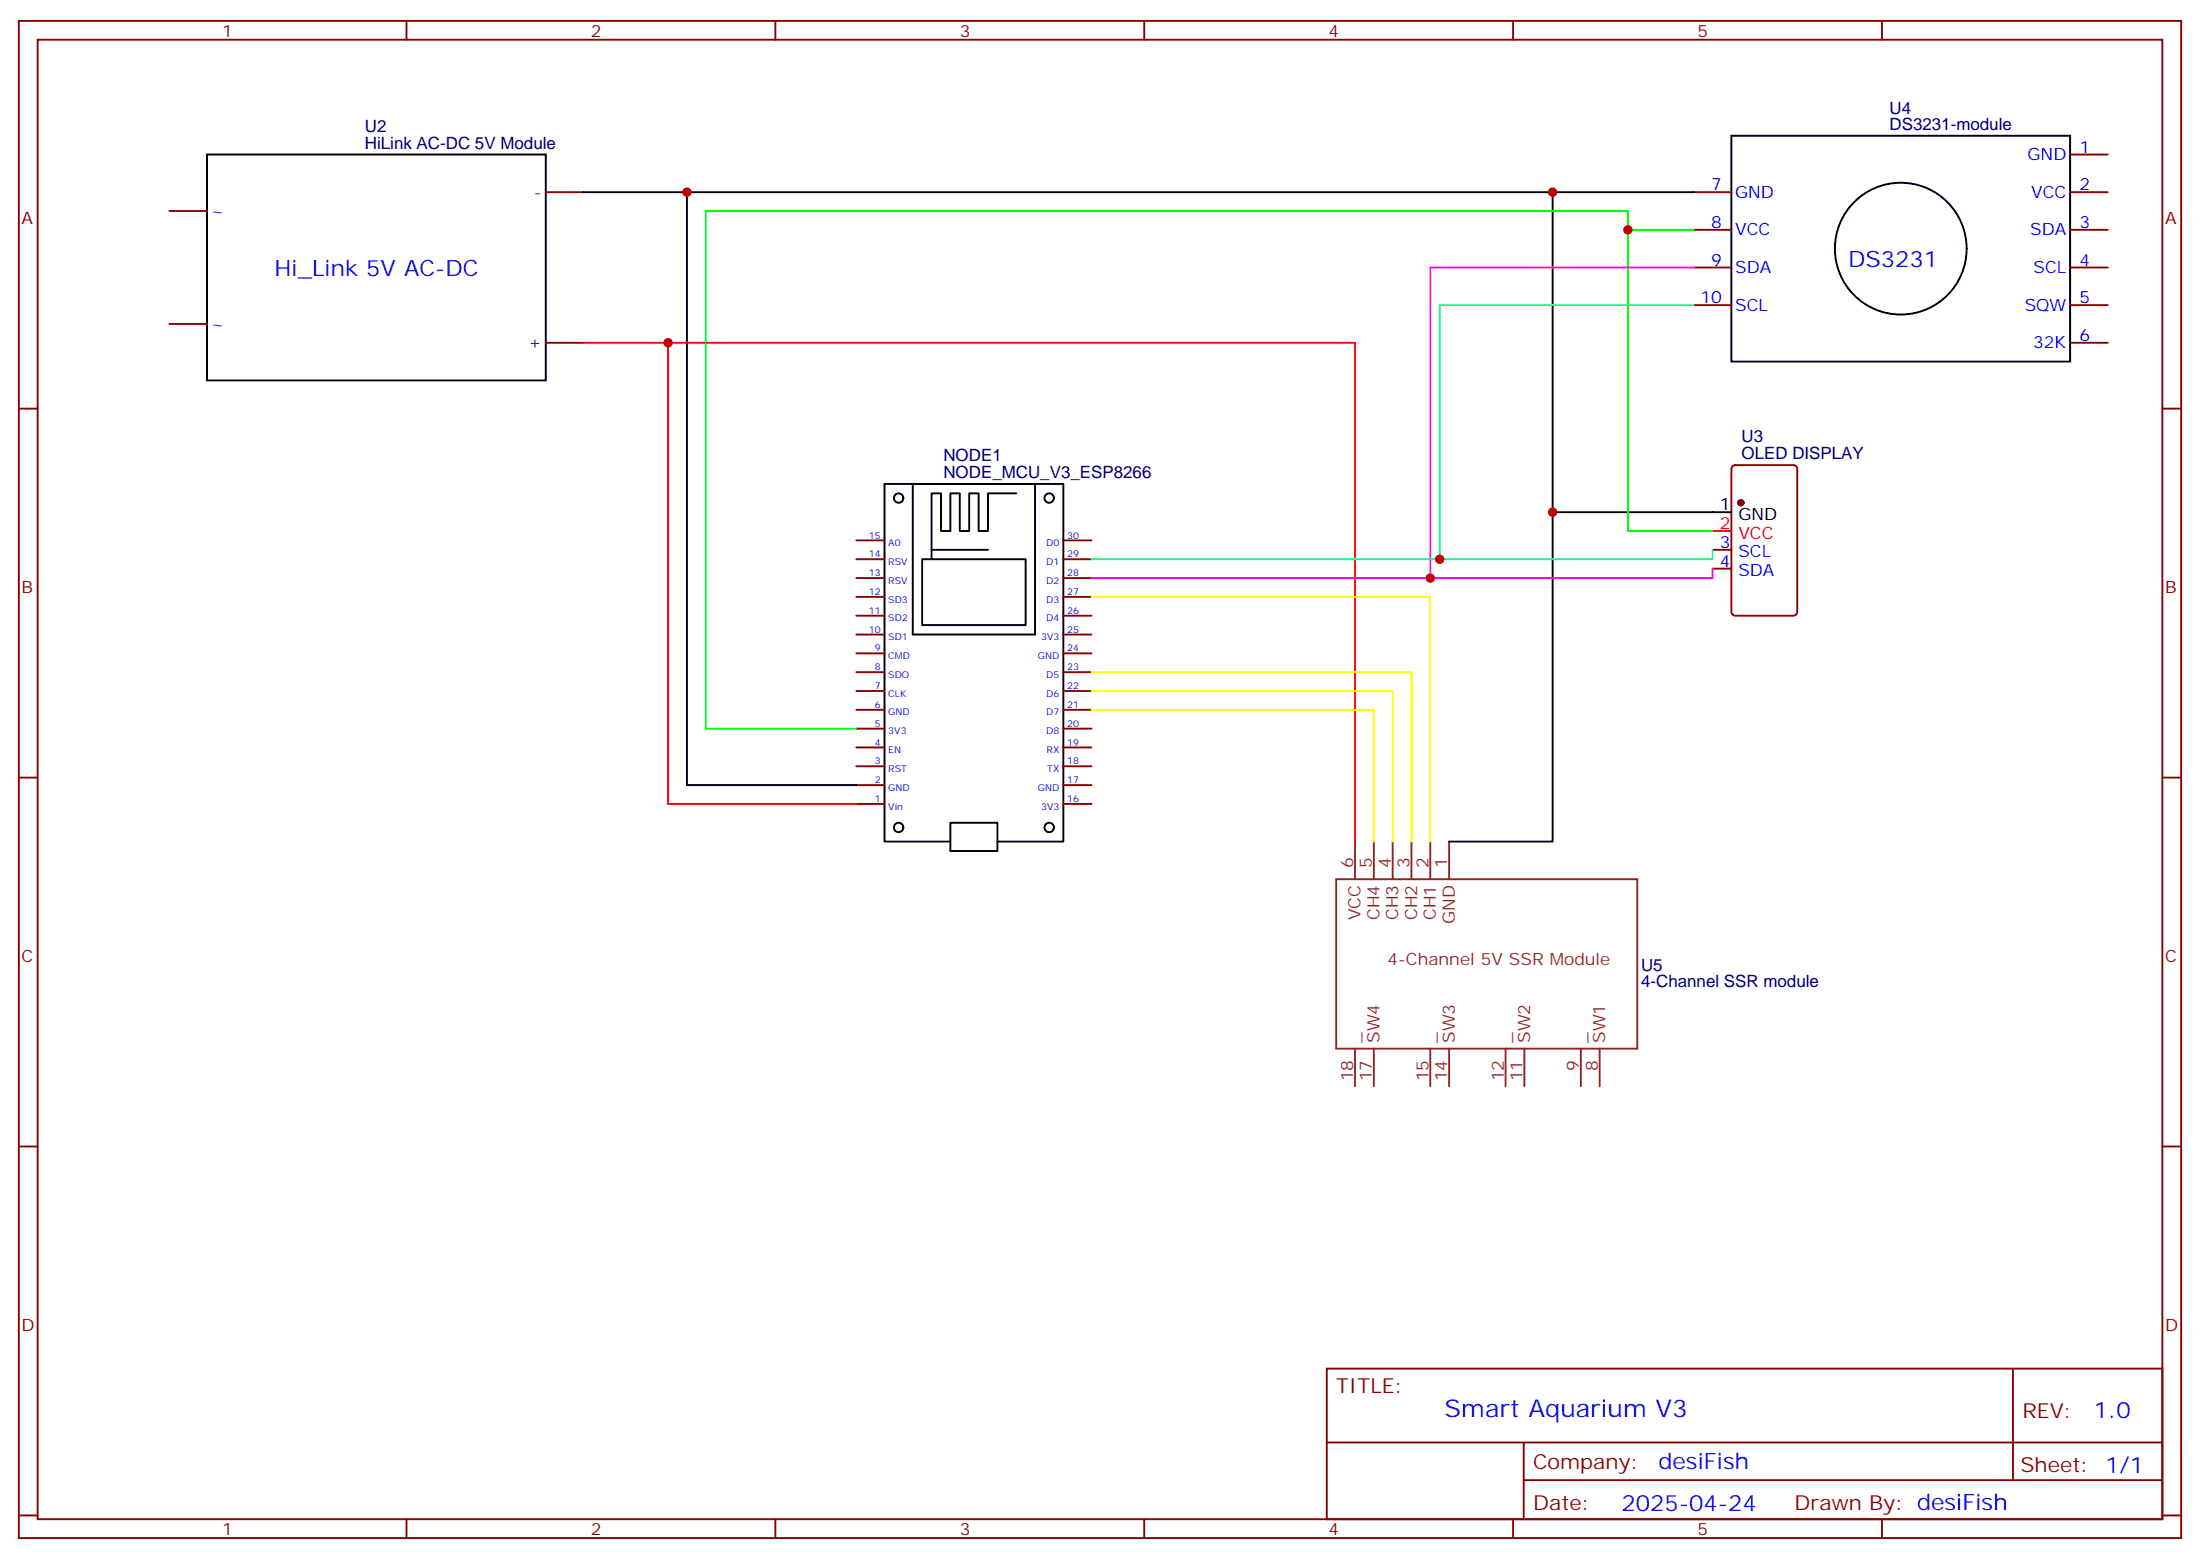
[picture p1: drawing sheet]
<svg xmlns="http://www.w3.org/2000/svg" width="412mm" height="292mm" viewBox="0 0 412 292" stroke-linecap="round" stroke-linejoin="round" font-family="sans-serif">
<g fill="none" stroke="#870000" stroke-width=".35">
<path d="M3.5 3.9h405.4v284.4h-405.4zM7.1 7.4h398.2v277.3h-398.2zM76.2 3.9v3.5M145.3 3.9v3.5M214.5 3.9v3.5M283.6 3.9v3.5M352.8 3.9v3.5M31.7 39.5h7.1M102.3 36h7.1M317.5 36h7.1M388.1 36h7M388.1 29h7"/>
<path d="M317.5 43.1h7.1M317.5 50.1h7.1M317.5 57.2h7.1M388.1 43.1h7M388.1 50.1h7M388.1 57.2h7M3.5 76.6h3.6M31.7 60.7h7.1M102.3 64.2h7.1M388.1 64.2h7M405.3 76.6h3.6M324.8 87.4l.5-.2h10.9a.71 .71 0 0 1 .7 .7v26.8a.76 .76 0 0 1-.7 .7h-10.9a.76 .76 0 0 1-.7-.7v-26.8z"/>
<path d="M160.5 101.3h5.3M160.5 104.8h5.3M160.5 108.3h5.3M160.5 111.9h5.3M160.5 115.4h5.3M160.5 118.9h5.3M199.3 101.3h5.3M199.3 104.8h5.3M199.3 108.3h5.3M199.3 111.9h5.3M199.3 115.4h5.3M199.3 118.9h5.3"/>
<path d="M321 103h3.6M321 106.6h3.6M160.5 122.4h5.3M160.5 126h5.3M160.5 129.5h5.3M160.5 133h5.3M160.5 136.6h5.3M199.3 122.4h5.3M199.3 126h5.3M199.3 129.5h5.3M199.3 133h5.3M199.3 136.6h5.3"/>
<path d="M3.5 145.7h3.6M160.5 140.1h5.3M160.5 143.6h5.3M160.5 147.1h5.3M160.5 150.7h5.3M199.3 140.1h5.3M199.3 143.6h5.3M199.3 147.1h5.3M199.3 150.7h5.3M405.3 145.7h3.6M3.5 214.9h3.6M405.3 214.9h3.6"/>
<path d="M248.7 256.5h156.6v28.2h-156.6zM377.3 256.5v20.9M248.7 270.4h156.5M285.6 277.4h119.6M285.6 270.4v14.1M3.5 284h3.6M76.2 284.7v3.6M145.3 284.7v3.6M214.5 284.7v3.6M283.6 284.7v3.6M352.8 284.7v3.6M405.3 284h3.6"/>
</g>
<g fill="none" stroke="#000" stroke-width=".35">
<path d="M38.8 29h63.5v42.3h-63.5zM109.4 36h19.4v111.1h31.7M128.8 36h188.7M291 36v60h33.6M324.6 25.4h63.5v42.4h-63.5zM171.1 90.7h22.9v28.2h-22.9zM190.5 92.5h-5.3v7h-1.8v-7h-1.7v7h-1.8v-7h-1.7v7h-1.8v-7h-1.8v10.5h10.6M291 96v61.7h-19.4M174.6 103v1.8h-1.7v12.4h19.4v-12.4h-17.7M178.2 154.2h8.8v5.3h-8.8zM178.2 157.7h-12.4v-67h33.5v67h-12.3"/>
<circle cx="356.3" cy="46.6" r="12.3"/>
<circle cx="168.5" cy="93.3" r=".88"/>
<circle cx="196.7" cy="93.3" r=".88"/>
<circle cx="168.5" cy="155.1" r=".88"/>
<circle cx="196.7" cy="155.1" r=".88"/>
</g>
<circle cx="326.3" cy="94.2" r=".53" fill="#870000" stroke="#870000" stroke-width=".35"/>
<path d="M109.4 64.2h15.8v86.5h35.3M125.2 64.2h128.8v93.5M321 99.5h3.6" fill="none" stroke="#f00" stroke-width=".35"/>
<g fill="none" stroke="#8c2424" stroke-width=".35">
<path d="M254 157.7v7.1M257.5 157.7v7.1M261.1 157.7v7.1M264.6 157.7v7.1M268.1 157.7v7.1M271.6 157.7v7.1M250.5 164.8h56.4v31.7h-56.4zM254 196.5v7.1M257.5 196.5v7.1M268.1 196.5v7.1M271.6 196.5v7.1M282.2 196.5v7.1"/>
<path d="M285.8 196.5v7.1M296.3 196.5v7.1M299.9 196.5v7.1"/>
</g>
<path d="M305.2 43.1h12.3M321 99.5h-15.8v-60h-172.9v97.1h28.2" fill="none" stroke="#0f0" stroke-width=".35"/>
<path d="M317.5 50.1h-49.4v58.2h-63.5M321 106.6v1.7h-52.9" fill="none" stroke="#f0f" stroke-width=".35"/>
<path d="M317.5 57.2h-47.6v47.6h-65.3M321 103v1.8h-51.1" fill="none" stroke="#0ff" stroke-width=".35"/>
<path d="M204.6 111.9h63.5v45.8M204.6 126h60v31.7M204.6 129.5h56.5v28.2M204.6 133h52.9v24.7" fill="none" stroke="#ff0" stroke-width=".35"/>
<g fill="#c00">
<circle cx="128.8" cy="36" r=".88"/>
<circle cx="291" cy="36" r=".88"/>
<circle cx="291" cy="96" r=".88"/>
<circle cx="125.2" cy="64.2" r=".88"/>
<circle cx="305.2" cy="43.1" r=".88"/>
<circle cx="268.1" cy="108.3" r=".88"/>
<circle cx="269.9" cy="104.8" r=".88"/>
</g>
<text font-size="4.6" fill="#00f" x="270.8" y="265.5">Smart Aquarium V3</text>
<g font-size="4.2" fill="#00f">
<text x="51.5" y="51.8">Hi_Link 5V AC-DC</text>
<text x="346.4" y="50">DS3231</text>
<text x="392.5" y="265.8">1.0</text>
<text x="310.9" y="275.3">desiFish</text>
<text x="304" y="283.1">2025-04-24</text>
</g>
<g font-size="3.9" fill="#800">
<text x="250.5" y="261.1">TITLE:</text>
<text x="379.1" y="265.8">REV:</text>
<text x="287.4" y="275.3">Company:</text>
<text x="378.7" y="275.9">Sheet: 1/1</text>
<text x="287.4" y="283">Date:</text>
<text x="336.4" y="283.1">Drawn By: desiFish</text>
</g>
<g font-size="3.2" fill="#800">
<text x="41.6" y="6.9">1</text>
<text x="110.8" y="6.9">2</text>
<text x="179.9" y="6.9">3</text>
<text x="249.1" y="6.9">4</text>
<text x="318.2" y="6.9">5</text>
<text x="4.1" y="42">A</text>
<text x="405.9" y="42">A</text>
<text x="4.1" y="111.2">B</text>
<text x="405.9" y="111.2">B</text>
<text x="4.1" y="180.3">C</text>
<text x="405.9" y="180.3">C</text>
<text x="4.1" y="249.4">D</text>
<text x="405.9" y="249.4">D</text>
<text x="41.6" y="287.7">1</text>
<text x="110.8" y="287.7">2</text>
<text x="179.9" y="287.7">3</text>
<text x="249.1" y="287.7">4</text>
<text x="318.2" y="287.7">5</text>
</g>
<g font-size="3.2" fill="#000080">
<text x="354.2" y="21.3">U4</text>
<text x="68.4" y="27.9">HiLink AC-DC 5V Module</text>
<text x="68.4" y="24.7">U2</text>
<text x="354.2" y="24.4">DS3231-module</text>
<text x="326.5" y="82.9">U3</text>
<text x="176.8" y="89.6">NODE_MCU_V3_ESP8266</text>
<text x="176.8" y="86.4">NODE1</text>
<text x="326.5" y="86.1">OLED DISPLAY</text>
<text x="307.6" y="185">4-Channel SSR module</text>
<text x="307.6" y="181.9">U5</text>
</g>
<g font-size="3.2" fill="#00f">
<text x="389.8" y="28.6">1</text>
<text x="320.8" y="35.7">7</text>
<text x="380.1" y="30">GND</text>
<text x="389.8" y="35.7">2</text>
<text x="39.5" y="40.6">~</text>
<text x="100.2" y="37.1">-</text>
<text x="325.3" y="37.1">GND</text>
<text x="380.7" y="37.1">VCC</text>
<text x="320.8" y="42.7">8</text>
<text x="325.3" y="44.1">VCC</text>
<text x="380.6" y="44.1">SDA</text>
<text x="389.8" y="42.7">3</text>
<text x="320.8" y="49.8">9</text>
<text x="325.3" y="51.2">SDA</text>
<text x="381.2" y="51.2">SCL</text>
<text x="389.8" y="49.8">4</text>
<text x="318.8" y="56.8">10</text>
<text x="325.3" y="58.2">SCL</text>
<text x="379.5" y="58.2">SQW</text>
<text x="389.8" y="56.8">5</text>
<text x="39.5" y="61.8">~</text>
<text x="99" y="65.3">+</text>
<text x="381.1" y="65.3">32K</text>
<text x="389.8" y="63.9">6</text>
<text x="322.4" y="102.7">3</text>
<text x="322.4" y="106.2">4</text>
<text x="325.9" y="104.5">SCL</text>
<text x="325.9" y="108">SDA</text>
</g>
<g font-size="3.2">
<text x="322.4" y="95.6">1</text>
<text x="325.9" y="97.4">GND</text>
</g>
<g font-size="3.2" fill="#f00">
<text x="322.4" y="99.2">2</text>
<text x="325.9" y="100.9">VCC</text>
</g>
<g font-size="3.2" fill="#8d2323">
<text x="253.6" y="162.7" transform="rotate(-90 253.6 162.7)">6</text>
<text x="257.2" y="162.7" transform="rotate(-90 257.2 162.7)">5</text>
<text x="260.7" y="162.7" transform="rotate(-90 260.7 162.7)">4</text>
<text x="264.2" y="162.7" transform="rotate(-90 264.2 162.7)">3</text>
<text x="267.8" y="162.7" transform="rotate(-90 267.8 162.7)">2</text>
<text x="271.3" y="162.7" transform="rotate(-90 271.3 162.7)">1</text>
<text x="255.1" y="172.4" transform="rotate(-90 255.1 172.4)">VCC</text>
<text x="258.6" y="172.5" transform="rotate(-90 258.6 172.5)">CH4</text>
<text x="262.1" y="172.5" transform="rotate(-90 262.1 172.5)">CH3</text>
<text x="265.6" y="172.5" transform="rotate(-90 265.6 172.5)">CH2</text>
<text x="269.2" y="172.5" transform="rotate(-90 269.2 172.5)">CH1</text>
<text x="272.7" y="173.1" transform="rotate(-90 272.7 173.1)">GND</text>
<text x="260.1" y="180.9">4-Channel 5V SSR Module</text>
<text x="255.1" y="195.5" transform="rotate(-90 255.1 195.5)">_</text>
<text x="258.6" y="195.5" transform="rotate(-90 258.6 195.5)">SW4</text>
<text x="269.2" y="195.5" transform="rotate(-90 269.2 195.5)">_</text>
<text x="272.7" y="195.5" transform="rotate(-90 272.7 195.5)">SW3</text>
<text x="283.3" y="195.5" transform="rotate(-90 283.3 195.5)">_</text>
<text x="286.8" y="195.5" transform="rotate(-90 286.8 195.5)">SW2</text>
<text x="297.4" y="195.5" transform="rotate(-90 297.4 195.5)">_</text>
<text x="300.9" y="195.5" transform="rotate(-90 300.9 195.5)">SW1</text>
<text x="253.6" y="202.7" transform="rotate(-90 253.6 202.7)">18</text>
<text x="257.2" y="202.7" transform="rotate(-90 257.2 202.7)">17</text>
<text x="267.8" y="202.7" transform="rotate(-90 267.8 202.7)">15</text>
<text x="271.3" y="202.7" transform="rotate(-90 271.3 202.7)">14</text>
<text x="281.9" y="202.7" transform="rotate(-90 281.9 202.7)">12</text>
<text x="285.4" y="202.7" transform="rotate(-90 285.4 202.7)">11</text>
<text x="296" y="200.7" transform="rotate(-90 296 200.7)">9</text>
<text x="299.5" y="200.7" transform="rotate(-90 299.5 200.7)">8</text>
</g>
<g font-size="1.8" fill="#00f">
<text x="162.9" y="100.9">15</text>
<text x="200" y="100.9">30</text>
<text x="162.9" y="104.5">14</text>
<text x="162.9" y="108">13</text>
<text x="166.5" y="102.3">A0</text>
<text x="166.5" y="105.9">RSV</text>
<text x="196.1" y="102.3">D0</text>
<text x="196.1" y="105.9">D1</text>
<text x="200" y="104.5">29</text>
<text x="200" y="108">28</text>
<text x="162.9" y="111.5">12</text>
<text x="166.5" y="109.4">RSV</text>
<text x="166.5" y="112.9">SD3</text>
<text x="196.1" y="109.4">D2</text>
<text x="196.1" y="112.9">D3</text>
<text x="200" y="111.5">27</text>
<text x="162.9" y="115">11</text>
<text x="162.9" y="118.6">10</text>
<text x="166.5" y="116.5">SD2</text>
<text x="166.5" y="120">SD1</text>
<text x="195.2" y="120">3V3</text>
<text x="196.1" y="116.5">D4</text>
<text x="200" y="115">26</text>
<text x="200" y="118.6">25</text>
<text x="164" y="122.1">9</text>
<text x="164" y="125.6">8</text>
<text x="166.5" y="123.5">CMD</text>
<text x="194.6" y="123.5">GND</text>
<text x="200" y="122.1">24</text>
<text x="200" y="125.6">23</text>
<text x="164" y="129.2">7</text>
<text x="166.5" y="127">SDO</text>
<text x="166.5" y="130.6">CLK</text>
<text x="196.1" y="127">D5</text>
<text x="196.1" y="130.6">D6</text>
<text x="200" y="129.2">22</text>
<text x="164" y="132.7">6</text>
<text x="164" y="136.2">5</text>
<text x="166.5" y="134.1">GND</text>
<text x="166.5" y="137.6">3V3</text>
<text x="196.1" y="134.1">D7</text>
<text x="196.1" y="137.6">D8</text>
<text x="200" y="132.7">21</text>
<text x="200" y="136.2">20</text>
<text x="164" y="139.7">4</text>
<text x="164" y="143.3">3</text>
<text x="166.5" y="141.1">EN</text>
<text x="196.2" y="141.1">RX</text>
<text x="200" y="139.7">19</text>
<text x="200" y="143.3">18</text>
<text x="164" y="146.8">2</text>
<text x="166.5" y="144.7">RST</text>
<text x="166.5" y="148.2">GND</text>
<text x="194.6" y="148.2">GND</text>
<text x="196.3" y="144.7">TX</text>
<text x="200" y="146.8">17</text>
<text x="164" y="150.3">1</text>
<text x="166.5" y="151.7">Vin</text>
<text x="195.2" y="151.7">3V3</text>
<text x="200" y="150.3">16</text>
</g>
</svg>
